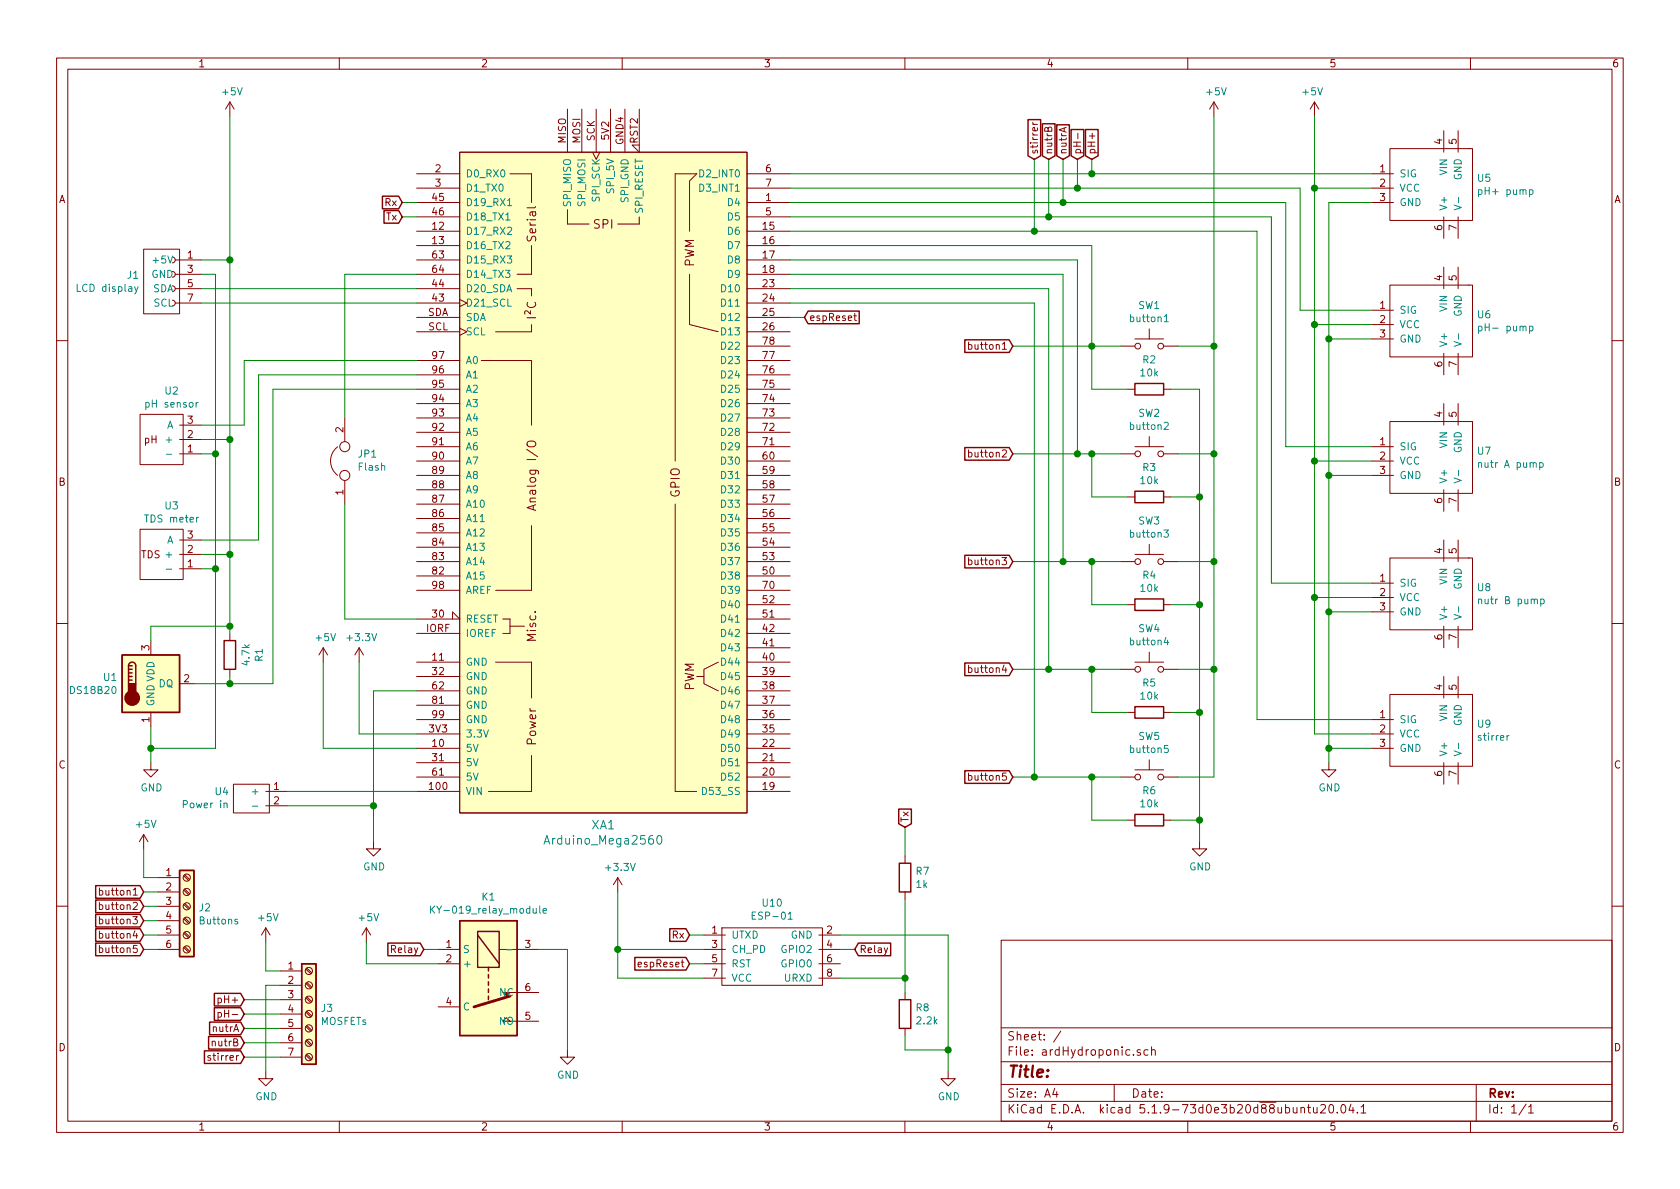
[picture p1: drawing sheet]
EESchema Schematic File Version 4
EELAYER 30 0
EELAYER END
$Descr A4 11693 8268
encoding utf-8
Sheet 1 1
Title ""
Date ""
Rev ""
Comp ""
Comment1 ""
Comment2 ""
Comment3 ""
Comment4 ""
$EndDescr
$Comp
L My_Arduino:Arduino_Mega2560 XA1
U 1 1
P 4200 3350
F 0 "XA1" H 4200 969 60  0000 C CNN
F 1 "Arduino_Mega2560" H 4200 863 60  0000 C CNN
F 2 "My_Arduino:Arduino_Mega2560_Shield__no_ICSP_no_mount-holes_large" H 4900 6100 60  0001 C CNN
F 3 "https://store.arduino.cc/arduino-mega-2560-rev3" H 4900 6100 60  0001 C CNN
	1    4200 3350
	1    0    0    -1  
$EndComp
$Comp
L Sensor_Temperature:DS18B20 U1
U 1 1
P 1050 4750
F 0 "U1" H 820 4796 50  0000 R CNN
F 1 "DS18B20" H 820 4705 50  0000 R CNN
F 2 "My_Parts:3-pole_DS18B20_screw_terminal" H 50  4500 50  0001 C CNN
F 3 "http://datasheets.maximintegrated.com/en/ds/DS18B20.pdf" H 900 5000 50  0001 C CNN
	1    1050 4750
	1    0    0    -1  
$EndComp
$Comp
L My_Parts:HCMODU0083_IRF520_MOSFET_module U5
U 1 1
P 9550 1200
F 0 "U5" H 10278 1171 50  0000 L CNN
F 1 "pH+ pump" H 10278 1080 50  0000 L CNN
F 2 "" H 9725 1425 50  0001 C CNN
F 3 "" H 9725 1425 50  0001 C CNN
	1    9550 1200
	1    0    0    -1  
$EndComp
$Comp
L My_Parts:HCMODU0083_IRF520_MOSFET_module U6
U 1 1
P 9550 2150
F 0 "U6" H 10278 2121 50  0000 L CNN
F 1 "pH- pump" H 10278 2030 50  0000 L CNN
F 2 "" H 9725 2375 50  0001 C CNN
F 3 "" H 9725 2375 50  0001 C CNN
	1    9550 2150
	1    0    0    -1  
$EndComp
$Comp
L My_Parts:HCMODU0083_IRF520_MOSFET_module U7
U 1 1
P 9550 3100
F 0 "U7" H 10278 3071 50  0000 L CNN
F 1 "nutr A pump" H 10278 2980 50  0000 L CNN
F 2 "" H 9725 3325 50  0001 C CNN
F 3 "" H 9725 3325 50  0001 C CNN
	1    9550 3100
	1    0    0    -1  
$EndComp
$Comp
L My_Parts:HCMODU0083_IRF520_MOSFET_module U8
U 1 1
P 9550 4050
F 0 "U8" H 10278 4021 50  0000 L CNN
F 1 "nutr B pump" H 10278 3930 50  0000 L CNN
F 2 "" H 9725 4275 50  0001 C CNN
F 3 "" H 9725 4275 50  0001 C CNN
	1    9550 4050
	1    0    0    -1  
$EndComp
$Comp
L My_Headers:4-pin_I2C_LCD_header J1
U 1 1
P 1200 1900
F 0 "J1" H 1428 1896 50  0000 L CNN
F 1 "LCD display" H 1428 1805 50  0000 L CNN
F 2 "My_Headers:4-pin_I2C_LCD_header_larger" H 1400 1500 50  0001 C CNN
F 3 "~" H 1200 1900 50  0001 C CNN
	1    1200 1900
	-1   0    0    -1  
$EndComp
$Comp
L power:+5V #PWR0101
U 1 1
P 9150 800
F 0 "#PWR0101" H 9150 650 50  0001 C CNN
F 1 "+5V" H 9165 973 50  0000 C CNN
F 2 "" H 9150 800 50  0001 C CNN
F 3 "" H 9150 800 50  0001 C CNN
	1    9150 800 
	-1   0    0    -1  
$EndComp
Wire Wire Line
	9550 1300 9150 1300
Wire Wire Line
	9150 1300 9150 800 
Wire Wire Line
	9550 2250 9150 2250
Wire Wire Line
	9150 2250 9150 1300
Connection ~ 9150 1300
Wire Wire Line
	9550 3200 9150 3200
Wire Wire Line
	9150 3200 9150 2250
Connection ~ 9150 2250
$Comp
L My_Parts:HCMODU0083_IRF520_MOSFET_module U9
U 1 1
P 9550 5000
F 0 "U9" H 10278 4971 50  0000 L CNN
F 1 "stirrer" H 10278 4880 50  0000 L CNN
F 2 "" H 9725 5225 50  0001 C CNN
F 3 "" H 9725 5225 50  0001 C CNN
	1    9550 5000
	1    0    0    -1  
$EndComp
Wire Wire Line
	9550 4150 9150 4150
Wire Wire Line
	9150 4150 9150 3200
Connection ~ 9150 3200
Wire Wire Line
	9550 5100 9150 5100
Wire Wire Line
	9150 5100 9150 4150
Connection ~ 9150 4150
Wire Wire Line
	9550 5200 9250 5200
Wire Wire Line
	9250 4250 9550 4250
Wire Wire Line
	9250 4250 9250 5200
Wire Wire Line
	9250 4250 9250 3300
Wire Wire Line
	9250 3300 9550 3300
Connection ~ 9250 4250
Wire Wire Line
	9250 3300 9250 2350
Wire Wire Line
	9250 2350 9550 2350
Connection ~ 9250 3300
Wire Wire Line
	9250 2350 9250 1400
Wire Wire Line
	9250 1400 9550 1400
Connection ~ 9250 2350
Wire Wire Line
	9550 1200 7600 1200
Wire Wire Line
	9550 2150 9050 2150
Wire Wire Line
	9050 2150 9050 1300
Wire Wire Line
	9550 3100 8950 3100
Wire Wire Line
	8950 3100 8950 1400
Wire Wire Line
	8850 1500 8850 4050
Wire Wire Line
	8850 4050 9550 4050
Wire Wire Line
	8750 5000 9550 5000
$Comp
L power:GND #PWR0102
U 1 1
P 9250 5300
F 0 "#PWR0102" H 9250 5050 50  0001 C CNN
F 1 "GND" H 9255 5127 50  0000 C CNN
F 2 "" H 9250 5300 50  0001 C CNN
F 3 "" H 9250 5300 50  0001 C CNN
	1    9250 5300
	1    0    0    -1  
$EndComp
Wire Wire Line
	9250 5300 9250 5200
Connection ~ 9250 5200
$Comp
L power:+5V #PWR0103
U 1 1
P 8450 800
F 0 "#PWR0103" H 8450 650 50  0001 C CNN
F 1 "+5V" H 8465 973 50  0000 C CNN
F 2 "" H 8450 800 50  0001 C CNN
F 3 "" H 8450 800 50  0001 C CNN
	1    8450 800 
	1    0    0    -1  
$EndComp
$Comp
L Switch:SW_Push SW1
U 1 1
P 8000 2400
F 0 "SW1" H 8000 2685 50  0000 C CNN
F 1 "button1" H 8000 2594 50  0000 C CNN
F 2 "" H 8000 2600 50  0001 C CNN
F 3 "~" H 8000 2600 50  0001 C CNN
	1    8000 2400
	1    0    0    -1  
$EndComp
$Comp
L Device:R R2
U 1 1
P 8000 2700
F 0 "R2" V 7793 2700 50  0000 C CNN
F 1 "10k" V 7884 2700 50  0000 C CNN
F 2 "My_Misc:R_Axial_DIN0207_L6.3mm_D2.5mm_P10.16mm_Horizontal_larger_pads" V 7930 2700 50  0001 C CNN
F 3 "~" H 8000 2700 50  0001 C CNN
	1    8000 2700
	0    1    1    0   
$EndComp
$Comp
L Switch:SW_Push SW2
U 1 1
P 8000 3150
F 0 "SW2" H 8000 3435 50  0000 C CNN
F 1 "button2" H 8000 3344 50  0000 C CNN
F 2 "" H 8000 3350 50  0001 C CNN
F 3 "~" H 8000 3350 50  0001 C CNN
	1    8000 3150
	1    0    0    -1  
$EndComp
$Comp
L Device:R R3
U 1 1
P 8000 3450
F 0 "R3" V 7793 3450 50  0000 C CNN
F 1 "10k" V 7884 3450 50  0000 C CNN
F 2 "My_Misc:R_Axial_DIN0207_L6.3mm_D2.5mm_P10.16mm_Horizontal_larger_pads" V 7930 3450 50  0001 C CNN
F 3 "~" H 8000 3450 50  0001 C CNN
	1    8000 3450
	0    1    1    0   
$EndComp
$Comp
L Switch:SW_Push SW3
U 1 1
P 8000 3900
F 0 "SW3" H 8000 4185 50  0000 C CNN
F 1 "button3" H 8000 4094 50  0000 C CNN
F 2 "" H 8000 4100 50  0001 C CNN
F 3 "~" H 8000 4100 50  0001 C CNN
	1    8000 3900
	1    0    0    -1  
$EndComp
$Comp
L Device:R R4
U 1 1
P 8000 4200
F 0 "R4" V 7793 4200 50  0000 C CNN
F 1 "10k" V 7884 4200 50  0000 C CNN
F 2 "My_Misc:R_Axial_DIN0207_L6.3mm_D2.5mm_P10.16mm_Horizontal_larger_pads" V 7930 4200 50  0001 C CNN
F 3 "~" H 8000 4200 50  0001 C CNN
	1    8000 4200
	0    1    1    0   
$EndComp
$Comp
L Switch:SW_Push SW4
U 1 1
P 8000 4650
F 0 "SW4" H 8000 4935 50  0000 C CNN
F 1 "button4" H 8000 4844 50  0000 C CNN
F 2 "" H 8000 4850 50  0001 C CNN
F 3 "~" H 8000 4850 50  0001 C CNN
	1    8000 4650
	1    0    0    -1  
$EndComp
$Comp
L Device:R R5
U 1 1
P 8000 4950
F 0 "R5" V 7793 4950 50  0000 C CNN
F 1 "10k" V 7884 4950 50  0000 C CNN
F 2 "My_Misc:R_Axial_DIN0207_L6.3mm_D2.5mm_P10.16mm_Horizontal_larger_pads" V 7930 4950 50  0001 C CNN
F 3 "~" H 8000 4950 50  0001 C CNN
	1    8000 4950
	0    1    1    0   
$EndComp
$Comp
L Switch:SW_Push SW5
U 1 1
P 8000 5400
F 0 "SW5" H 8000 5685 50  0000 C CNN
F 1 "button5" H 8000 5594 50  0000 C CNN
F 2 "" H 8000 5600 50  0001 C CNN
F 3 "~" H 8000 5600 50  0001 C CNN
	1    8000 5400
	1    0    0    -1  
$EndComp
Wire Wire Line
	8200 5400 8450 5400
Wire Wire Line
	8450 2400 8200 2400
Wire Wire Line
	8200 3150 8450 3150
Connection ~ 8450 3150
Wire Wire Line
	8450 3150 8450 2400
Wire Wire Line
	8200 3900 8450 3900
Connection ~ 8450 3900
Wire Wire Line
	8450 3900 8450 3150
Wire Wire Line
	8450 5400 8450 4650
Wire Wire Line
	8200 4650 8450 4650
Connection ~ 8450 4650
Wire Wire Line
	8450 4650 8450 3900
$Comp
L Device:R R6
U 1 1
P 8000 5700
F 0 "R6" V 7793 5700 50  0000 C CNN
F 1 "10k" V 7884 5700 50  0000 C CNN
F 2 "My_Misc:R_Axial_DIN0207_L6.3mm_D2.5mm_P10.16mm_Horizontal_larger_pads" V 7930 5700 50  0001 C CNN
F 3 "~" H 8000 5700 50  0001 C CNN
	1    8000 5700
	0    1    1    0   
$EndComp
Wire Wire Line
	7800 5400 7600 5400
Wire Wire Line
	7600 5400 7600 5700
Wire Wire Line
	7600 5700 7850 5700
Wire Wire Line
	7800 4650 7600 4650
Wire Wire Line
	7600 4650 7600 4950
Wire Wire Line
	7600 4950 7850 4950
Wire Wire Line
	7800 3900 7600 3900
Wire Wire Line
	7600 3900 7600 4200
Wire Wire Line
	7600 4200 7850 4200
Wire Wire Line
	7800 3150 7600 3150
Wire Wire Line
	7600 3150 7600 3450
Wire Wire Line
	7600 3450 7850 3450
Wire Wire Line
	7800 2400 7600 2400
Wire Wire Line
	7600 2400 7600 2700
Wire Wire Line
	7600 2700 7850 2700
Wire Wire Line
	8150 5700 8350 5700
Wire Wire Line
	8350 5700 8350 4950
Wire Wire Line
	8350 2700 8150 2700
Wire Wire Line
	8150 3450 8350 3450
Connection ~ 8350 3450
Wire Wire Line
	8350 3450 8350 2700
Wire Wire Line
	8150 4200 8350 4200
Connection ~ 8350 4200
Wire Wire Line
	8350 4200 8350 3450
Wire Wire Line
	8150 4950 8350 4950
Connection ~ 8350 4950
Wire Wire Line
	8350 4950 8350 4200
$Comp
L power:GND #PWR0104
U 1 1
P 8350 5850
F 0 "#PWR0104" H 8350 5600 50  0001 C CNN
F 1 "GND" H 8355 5677 50  0000 C CNN
F 2 "" H 8350 5850 50  0001 C CNN
F 3 "" H 8350 5850 50  0001 C CNN
	1    8350 5850
	1    0    0    -1  
$EndComp
Wire Wire Line
	8350 5850 8350 5700
Connection ~ 8350 5700
Wire Wire Line
	8450 2400 8450 800 
Connection ~ 8450 2400
$Comp
L Device:R R1
U 1 1
P 1600 4550
F 0 "R1" V 1393 4550 50  0000 C CNN
F 1 "4.7k" V 1484 4550 50  0000 C CNN
F 2 "My_Misc:R_Axial_DIN0207_L6.3mm_D2.5mm_P10.16mm_Horizontal_larger_pads" V 1530 4550 50  0001 C CNN
F 3 "~" H 1600 4550 50  0001 C CNN
	1    1600 4550
	-1   0    0    1   
$EndComp
Wire Wire Line
	1400 2000 2900 2000
Wire Wire Line
	1400 2100 2900 2100
Wire Wire Line
	1400 1800 1600 1800
Wire Wire Line
	1600 1800 1600 800 
$Comp
L power:+5V #PWR0107
U 1 1
P 1600 800
F 0 "#PWR0107" H 1600 650 50  0001 C CNN
F 1 "+5V" H 1615 973 50  0000 C CNN
F 2 "" H 1600 800 50  0001 C CNN
F 3 "" H 1600 800 50  0001 C CNN
	1    1600 800 
	1    0    0    -1  
$EndComp
$Comp
L power:GND #PWR0108
U 1 1
P 1050 5300
F 0 "#PWR0108" H 1050 5050 50  0001 C CNN
F 1 "GND" H 1055 5127 50  0000 C CNN
F 2 "" H 1050 5300 50  0001 C CNN
F 3 "" H 1050 5300 50  0001 C CNN
	1    1050 5300
	1    0    0    -1  
$EndComp
Wire Wire Line
	1400 1900 1500 1900
Wire Wire Line
	1500 1900 1500 3150
$Comp
L power:+5V #PWR0109
U 1 1
P 2250 4600
F 0 "#PWR0109" H 2250 4450 50  0001 C CNN
F 1 "+5V" H 2265 4773 50  0000 C CNN
F 2 "" H 2250 4600 50  0001 C CNN
F 3 "" H 2250 4600 50  0001 C CNN
	1    2250 4600
	1    0    0    -1  
$EndComp
$Comp
L power:GND #PWR0110
U 1 1
P 2600 5850
F 0 "#PWR0110" H 2600 5600 50  0001 C CNN
F 1 "GND" H 2605 5677 50  0000 C CNN
F 2 "" H 2600 5850 50  0001 C CNN
F 3 "" H 2600 5850 50  0001 C CNN
	1    2600 5850
	1    0    0    -1  
$EndComp
Wire Wire Line
	2900 5200 2250 5200
Wire Wire Line
	2250 5200 2250 4600
$Comp
L My_Parts:2-pole_power_in_screw_terminal U4
U 1 1
P 2000 5500
F 0 "U4" H 2403 5501 50  0000 L CNN
F 1 "Power in" H 2403 5410 50  0000 L CNN
F 2 "My_Parts:2-pole_power_in_screw_terminal" H 2175 5625 50  0001 C CNN
F 3 "" H 2175 5625 50  0001 C CNN
	1    2000 5500
	-1   0    0    -1  
$EndComp
Wire Wire Line
	1400 3950 1500 3950
Connection ~ 1500 3950
Wire Wire Line
	1400 3150 1500 3150
Connection ~ 1500 3150
Wire Wire Line
	1500 3150 1500 3950
Wire Wire Line
	1400 3050 1600 3050
Wire Wire Line
	1600 3050 1600 1800
Connection ~ 1600 1800
Wire Wire Line
	1400 3850 1600 3850
Wire Wire Line
	1600 3850 1600 3050
Connection ~ 1600 3050
$Comp
L My_Parts:DFRobot_Gravity_TDS-meter U3
U 1 1
P 1400 3750
F 0 "U3" H 1605 3990 50  0000 C CNN
F 1 "TDS meter" H 1605 3899 50  0000 C CNN
F 2 "My_Headers:3-pin_DFRobot_Gravity_TDS-meter_header_large" H 1575 3875 50  0001 C CNN
F 3 "" H 1575 3875 50  0001 C CNN
	1    1400 3750
	-1   0    0    -1  
$EndComp
$Comp
L My_Parts:DFRobot_Gravity_pH-sensor U2
U 1 1
P 1400 2950
F 0 "U2" H 1605 3190 50  0000 C CNN
F 1 "pH sensor" H 1605 3099 50  0000 C CNN
F 2 "My_Headers:3-pin_DFRobot_Gravity_pH-sensor_header_large" H 1575 3075 50  0001 C CNN
F 3 "" H 1575 3075 50  0001 C CNN
	1    1400 2950
	-1   0    0    -1  
$EndComp
Wire Wire Line
	1400 2950 1700 2950
Wire Wire Line
	1700 2950 1700 2500
Wire Wire Line
	1700 2500 2900 2500
Wire Wire Line
	1400 3750 1800 3750
Wire Wire Line
	1800 3750 1800 2600
Wire Wire Line
	1800 2600 2900 2600
Wire Wire Line
	7600 3150 7500 3150
Connection ~ 7600 3150
Wire Wire Line
	7400 3900 7600 3900
Connection ~ 7600 3900
Wire Wire Line
	7600 4650 7300 4650
Connection ~ 7600 4650
Wire Wire Line
	7600 5400 7200 5400
Connection ~ 7600 5400
Connection ~ 7600 2400
Wire Wire Line
	2000 5600 2600 5600
Wire Wire Line
	2600 4800 2900 4800
Wire Wire Line
	2600 4800 2600 5600
Wire Wire Line
	8750 1600 8750 5000
Wire Wire Line
	2600 5850 2600 5600
Connection ~ 2600 5600
Text GLabel 7050 2400 0    50   Input ~ 0
button1
Text GLabel 7050 3150 0    50   Input ~ 0
button2
Text GLabel 7050 3900 0    50   Input ~ 0
button3
Text GLabel 7050 4650 0    50   Input ~ 0
button4
Text GLabel 7050 5400 0    50   Input ~ 0
button5
$Comp
L Connector:Screw_Terminal_01x06 J2
U 1 1
P 1300 6300
F 0 "J2" H 1380 6292 50  0000 L CNN
F 1 "Buttons" H 1380 6201 50  0000 L CNN
F 2 "My_Parts:6-pole_5-NO_switch_screw_terminal" H 1300 6300 50  0001 C CNN
F 3 "~" H 1300 6300 50  0001 C CNN
	1    1300 6300
	1    0    0    -1  
$EndComp
Text GLabel 1000 6200 0    50   Input ~ 0
button1
Text GLabel 1000 6300 0    50   Input ~ 0
button2
Text GLabel 1000 6400 0    50   Input ~ 0
button3
Text GLabel 1000 6500 0    50   Input ~ 0
button4
Text GLabel 1000 6600 0    50   Input ~ 0
button5
Wire Wire Line
	1100 6200 1000 6200
Wire Wire Line
	1000 6300 1100 6300
Wire Wire Line
	1100 6400 1000 6400
Wire Wire Line
	1000 6500 1100 6500
Wire Wire Line
	1100 6600 1000 6600
Text GLabel 7600 1100 1    50   Input ~ 0
pH+
Text GLabel 7500 1100 1    50   Input ~ 0
pH-
Text GLabel 7400 1100 1    50   Input ~ 0
nutrA
Text GLabel 7300 1100 1    50   Input ~ 0
nutrB
Text GLabel 7200 1100 1    50   Input ~ 0
stirrer
Wire Wire Line
	7600 1200 7600 1100
Connection ~ 7600 1200
Wire Wire Line
	7600 1200 5500 1200
$Comp
L Connector:Screw_Terminal_01x07 J3
U 1 1
P 2150 7050
F 0 "J3" H 2230 7092 50  0000 L CNN
F 1 "MOSFETs" H 2230 7001 50  0000 L CNN
F 2 "My_Parts:7-pole_6-MOSFET_screw_terminal" H 2150 7050 50  0001 C CNN
F 3 "~" H 2150 7050 50  0001 C CNN
	1    2150 7050
	1    0    0    -1  
$EndComp
$Comp
L power:+5V #PWR0113
U 1 1
P 1850 6550
F 0 "#PWR0113" H 1850 6400 50  0001 C CNN
F 1 "+5V" H 1865 6723 50  0000 C CNN
F 2 "" H 1850 6550 50  0001 C CNN
F 3 "" H 1850 6550 50  0001 C CNN
	1    1850 6550
	1    0    0    -1  
$EndComp
Wire Wire Line
	1950 6750 1850 6750
Wire Wire Line
	1850 6750 1850 6550
Text GLabel 1700 6950 0    50   Input ~ 0
pH+
Text GLabel 1700 7050 0    50   Input ~ 0
pH-
Text GLabel 1700 7150 0    50   Input ~ 0
nutrA
Text GLabel 1700 7250 0    50   Input ~ 0
nutrB
Text GLabel 1700 7350 0    50   Input ~ 0
stirrer
Wire Wire Line
	1950 6950 1700 6950
Wire Wire Line
	1700 7050 1950 7050
Wire Wire Line
	1950 7150 1700 7150
Wire Wire Line
	1700 7250 1950 7250
Wire Wire Line
	1950 7350 1700 7350
Wire Wire Line
	1950 6850 1850 6850
Wire Wire Line
	1850 6850 1850 7450
$Comp
L power:GND #PWR0114
U 1 1
P 1850 7450
F 0 "#PWR0114" H 1850 7200 50  0001 C CNN
F 1 "GND" H 1855 7277 50  0000 C CNN
F 2 "" H 1850 7450 50  0001 C CNN
F 3 "" H 1850 7450 50  0001 C CNN
	1    1850 7450
	1    0    0    -1  
$EndComp
Wire Wire Line
	7500 1300 5500 1300
Wire Wire Line
	9050 1300 7500 1300
Connection ~ 7500 1300
Wire Wire Line
	7500 1100 7500 1300
Wire Wire Line
	7400 1400 5500 1400
Wire Wire Line
	8950 1400 7400 1400
Connection ~ 7400 1400
Wire Wire Line
	7400 1400 7400 1100
Wire Wire Line
	7300 1500 8850 1500
Wire Wire Line
	5500 1500 7300 1500
Connection ~ 7300 1500
Wire Wire Line
	7300 1500 7300 1100
Wire Wire Line
	7200 1600 5500 1600
Wire Wire Line
	8750 1600 7200 1600
Connection ~ 7200 1600
Wire Wire Line
	7200 1100 7200 1600
Wire Wire Line
	1000 6100 1100 6100
Wire Wire Line
	1000 6100 1000 5900
$Comp
L power:+5V #PWR0111
U 1 1
P 1000 5900
F 0 "#PWR0111" H 1000 5750 50  0001 C CNN
F 1 "+5V" H 1015 6073 50  0000 C CNN
F 2 "" H 1000 5900 50  0001 C CNN
F 3 "" H 1000 5900 50  0001 C CNN
	1    1000 5900
	1    0    0    -1  
$EndComp
Wire Wire Line
	1500 5200 1050 5200
Wire Wire Line
	1500 3950 1500 5200
Wire Wire Line
	1050 5300 1050 5200
Connection ~ 1050 5200
Wire Wire Line
	1050 5200 1050 5050
Wire Wire Line
	1600 3850 1600 4350
Wire Wire Line
	1600 4350 1050 4350
Wire Wire Line
	1050 4350 1050 4450
Connection ~ 1600 3850
Wire Wire Line
	1350 4750 1600 4750
Wire Wire Line
	1900 4750 1900 2700
Wire Wire Line
	1900 2700 2900 2700
Wire Wire Line
	1600 4400 1600 4350
Connection ~ 1600 4350
Wire Wire Line
	1600 4700 1600 4750
Connection ~ 1600 4750
Wire Wire Line
	1600 4750 1900 4750
Wire Wire Line
	7600 1700 5500 1700
Wire Wire Line
	7600 1700 7600 2400
Wire Wire Line
	7500 1800 5500 1800
Wire Wire Line
	7500 1800 7500 3150
Wire Wire Line
	7400 1900 5500 1900
Wire Wire Line
	7400 1900 7400 3900
Wire Wire Line
	7300 2000 5500 2000
Wire Wire Line
	7300 2000 7300 4650
Wire Wire Line
	7200 2100 5500 2100
Wire Wire Line
	7200 2100 7200 5400
Wire Wire Line
	7050 5400 7200 5400
Connection ~ 7200 5400
Wire Wire Line
	7050 4650 7300 4650
Connection ~ 7300 4650
Wire Wire Line
	7050 3900 7400 3900
Connection ~ 7400 3900
Wire Wire Line
	7050 3150 7500 3150
Connection ~ 7500 3150
Wire Wire Line
	7050 2400 7600 2400
$Comp
L power:GND #PWR0105
U 1 1
P 6600 7450
F 0 "#PWR0105" H 6600 7200 50  0001 C CNN
F 1 "GND" H 6605 7277 50  0000 C CNN
F 2 "" H 6600 7450 50  0001 C CNN
F 3 "" H 6600 7450 50  0001 C CNN
	1    6600 7450
	1    0    0    -1  
$EndComp
Wire Wire Line
	6600 7450 6600 7300
Wire Wire Line
	6600 6500 5850 6500
$Comp
L power:+3.3V #PWR0106
U 1 1
P 2500 4600
F 0 "#PWR0106" H 2500 4450 50  0001 C CNN
F 1 "+3.3V" H 2515 4773 50  0000 C CNN
F 2 "" H 2500 4600 50  0001 C CNN
F 3 "" H 2500 4600 50  0001 C CNN
	1    2500 4600
	1    0    0    -1  
$EndComp
Wire Wire Line
	2900 5100 2500 5100
Wire Wire Line
	2500 5100 2500 4600
$Comp
L power:+3.3V #PWR0115
U 1 1
P 4300 6200
F 0 "#PWR0115" H 4300 6050 50  0001 C CNN
F 1 "+3.3V" H 4315 6373 50  0000 C CNN
F 2 "" H 4300 6200 50  0001 C CNN
F 3 "" H 4300 6200 50  0001 C CNN
	1    4300 6200
	1    0    0    -1  
$EndComp
Wire Wire Line
	4900 6800 4300 6800
Wire Wire Line
	4300 6800 4300 6600
Text GLabel 2800 1400 0    50   Input ~ 0
Rx
Text GLabel 2800 1500 0    50   Input ~ 0
Tx
Text GLabel 4800 6700 0    50   Input ~ 0
espReset
Wire Wire Line
	4900 6700 4800 6700
Text GLabel 4800 6500 0    50   Input ~ 0
Rx
Wire Wire Line
	4900 6500 4800 6500
Text GLabel 6300 5750 1    50   Input ~ 0
Tx
Wire Wire Line
	6300 6800 5850 6800
Wire Wire Line
	4900 6600 4300 6600
Connection ~ 4300 6600
Wire Wire Line
	4300 6600 4300 6200
$Comp
L Device:R R7
U 1 1
P 6300 6100
F 0 "R7" H 6370 6146 50  0000 L CNN
F 1 "1k" H 6370 6055 50  0000 L CNN
F 2 "My_Misc:R_Axial_DIN0207_L6.3mm_D2.5mm_P10.16mm_Horizontal_larger_pads" V 6230 6100 50  0001 C CNN
F 3 "~" H 6300 6100 50  0001 C CNN
	1    6300 6100
	1    0    0    -1  
$EndComp
$Comp
L Device:R R8
U 1 1
P 6300 7050
F 0 "R8" H 6370 7096 50  0000 L CNN
F 1 "2.2k" H 6370 7005 50  0000 L CNN
F 2 "My_Misc:R_Axial_DIN0207_L6.3mm_D2.5mm_P10.16mm_Horizontal_larger_pads" V 6230 7050 50  0001 C CNN
F 3 "~" H 6300 7050 50  0001 C CNN
	1    6300 7050
	1    0    0    -1  
$EndComp
Wire Wire Line
	6300 6250 6300 6800
Wire Wire Line
	6300 6800 6300 6900
Connection ~ 6300 6800
Wire Wire Line
	6300 5950 6300 5750
Wire Wire Line
	6300 7200 6300 7300
Wire Wire Line
	6300 7300 6600 7300
Connection ~ 6600 7300
Wire Wire Line
	6600 7300 6600 6500
$Comp
L My_Arduino:ESP-01 U10
U 1 1
P 4900 6500
F 0 "U10" H 5375 6725 50  0000 C CNN
F 1 "ESP-01" H 5375 6634 50  0000 C CNN
F 2 "My_Arduino:ESP-01_large" H 5600 6350 50  0001 C CNN
F 3 "http://l0l.org.uk/2014/12/esp8266-modules-hardware-guide-gotta-catch-em-all/" H 5600 6350 50  0001 C CNN
	1    4900 6500
	1    0    0    -1  
$EndComp
Wire Wire Line
	2900 1400 2800 1400
Wire Wire Line
	2900 1500 2800 1500
Text GLabel 5600 2200 2    50   Input ~ 0
espReset
Wire Wire Line
	5600 2200 5500 2200
Wire Wire Line
	2000 5500 2900 5500
$Comp
L My_Parts:KY-019_relay_module K1
U 1 1
P 3050 6600
F 0 "K1" H 3400 6967 50  0000 C CNN
F 1 "KY-019_relay_module" H 3400 6876 50  0000 C CNN
F 2 "My_Headers:3-pin_KY-019_Relay_header_larger_pads" H 3550 6550 50  0001 L CNN
F 3 "" V 3400 6400 50  0001 C CNN
	1    3050 6600
	1    0    0    -1  
$EndComp
$Comp
L power:+5V #PWR0112
U 1 1
P 2550 6550
F 0 "#PWR0112" H 2550 6400 50  0001 C CNN
F 1 "+5V" H 2565 6723 50  0000 C CNN
F 2 "" H 2550 6550 50  0001 C CNN
F 3 "" H 2550 6550 50  0001 C CNN
	1    2550 6550
	1    0    0    -1  
$EndComp
Wire Wire Line
	3050 6700 2550 6700
Wire Wire Line
	2550 6700 2550 6550
Text GLabel 2950 6600 0    50   Input ~ 0
Relay
$Comp
L power:GND #PWR0116
U 1 1
P 3950 7300
F 0 "#PWR0116" H 3950 7050 50  0001 C CNN
F 1 "GND" H 3955 7127 50  0000 C CNN
F 2 "" H 3950 7300 50  0001 C CNN
F 3 "" H 3950 7300 50  0001 C CNN
	1    3950 7300
	1    0    0    -1  
$EndComp
Wire Wire Line
	3750 6600 3950 6600
Wire Wire Line
	3950 6600 3950 7300
Wire Wire Line
	3050 6600 2950 6600
Text GLabel 5950 6600 2    50   Input ~ 0
Relay
Wire Wire Line
	5950 6600 5850 6600
$Comp
L Device:Jumper JP1
U 1 1
P 2400 3200
F 0 "JP1" V 2446 3113 50  0000 R CNN
F 1 "Flash" V 2355 3113 50  0000 R CNN
F 2 "My_Parts:Jumper_1x02_P2.54mm_large" H 2400 3200 50  0001 C CNN
F 3 "~" H 2400 3200 50  0001 C CNN
	1    2400 3200
	0    -1   -1   0   
$EndComp
Wire Wire Line
	2400 2900 2400 1900
Wire Wire Line
	2400 1900 2900 1900
Wire Wire Line
	2400 4300 2400 3500
Wire Wire Line
	2400 4300 2900 4300
$EndSCHEMATC
